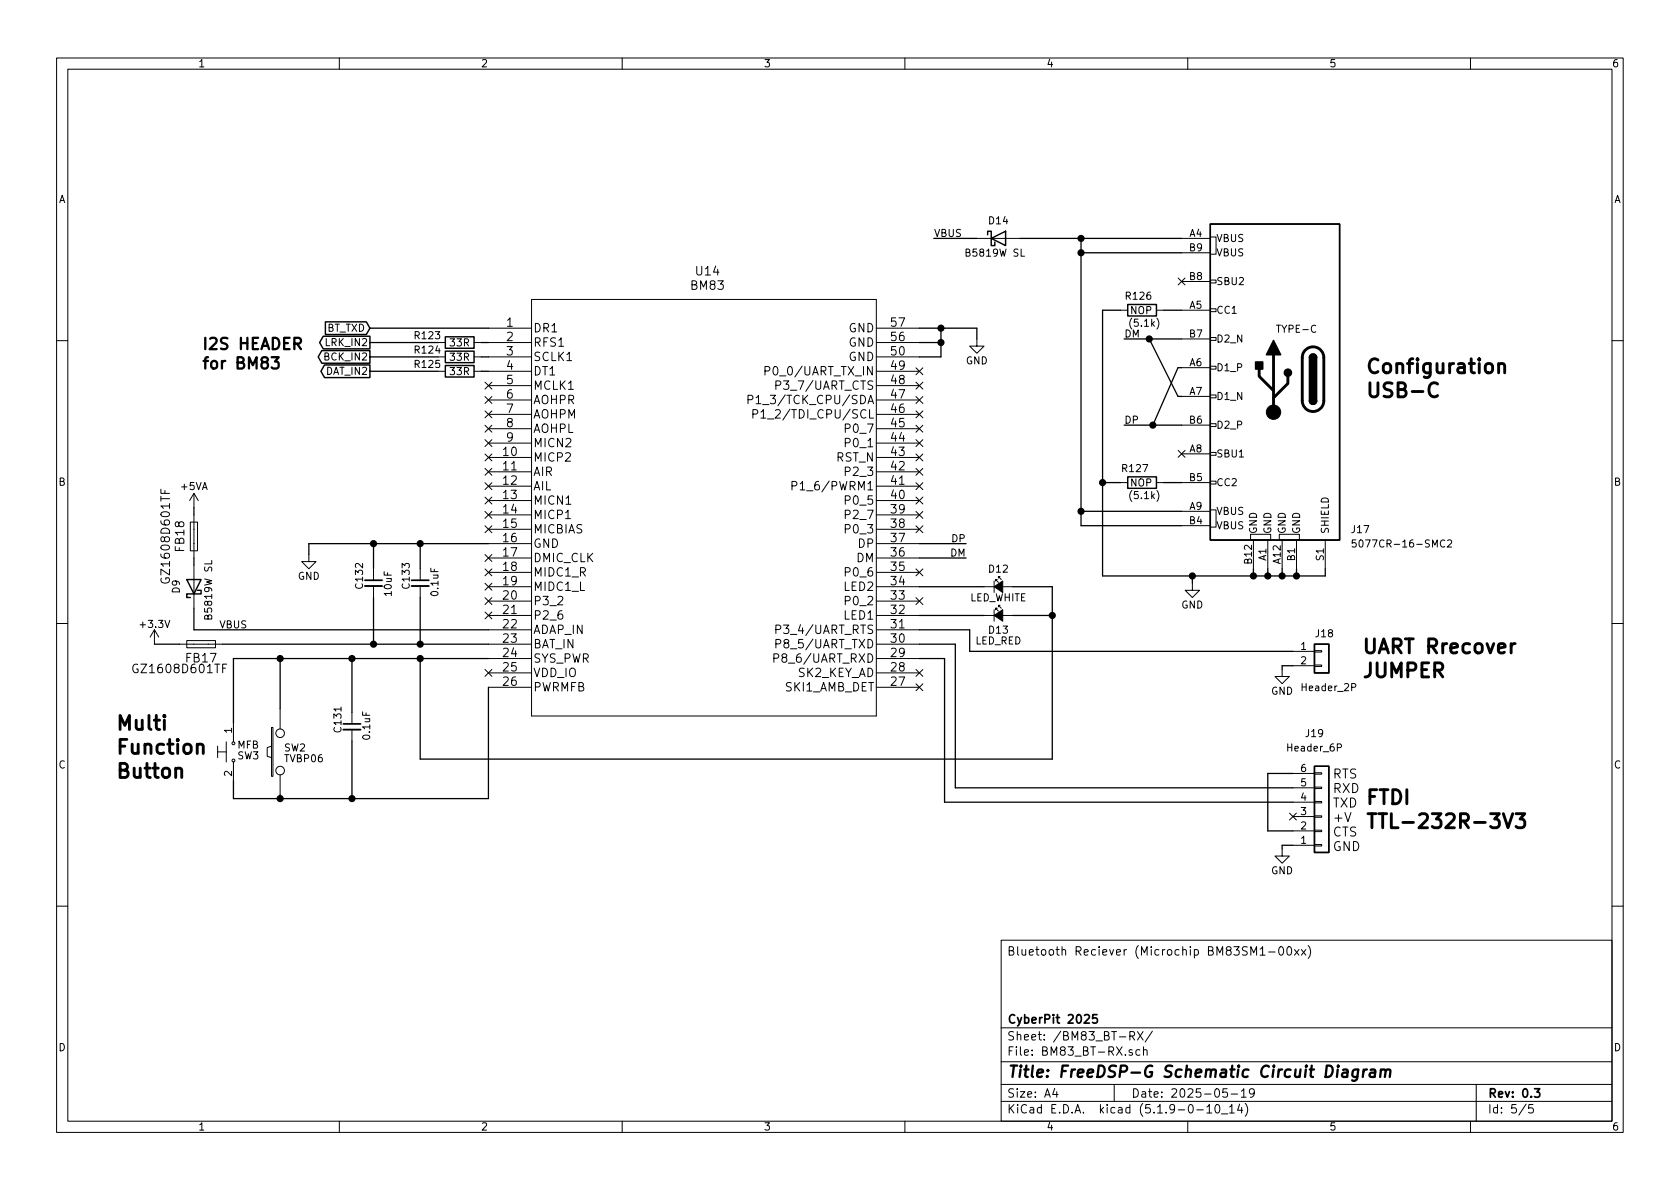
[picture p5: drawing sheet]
EESchema Schematic File Version 4
EELAYER 30 0
EELAYER END
$Descr A4 11693 8268
encoding utf-8
Sheet 5 5
Title "FreeDSP-G Schematic Circuit Diagram"
Date "2025-05-19"
Rev "0.3"
Comp "CyberPit 2025"
Comment1 ""
Comment2 ""
Comment3 ""
Comment4 "Bluetooth Reciever (Microchip BM83SM1-00xx)"
$EndDescr
$Comp
L ferrite_bead:Ferrite_Bead FB?
U 1 1
P 1400 4475
AR Path="/677034A1/6812DEBA" Ref="FB?"  Part="1" 
AR Path="/6823265E/6812DEBA" Ref="FB?"  Part="1" 
AR Path="/6811C4A3/6812DEBA" Ref="FB17"  Part="1" 
F 0 "FB17" V 1300 4475 60  0000 C CNN
F 1 "GZ1608D601TF" V 1225 4625 60  0000 C CNN
F 2 "Inductor_SMD:L_0603_1608Metric_Pad1.05x0.95mm_HandSolder" H 1600 4675 60  0001 L CNN
F 3 "https://www.murata.com/en-us/products/productdata/8796738650142/ENFA0003.pdf" H 1600 4775 60  0001 L CNN
F 4 "490-1014-1-ND" H 1600 4875 60  0001 L CNN "Digi-Key_PN"
F 5 "BLM18AG601SN1D" H 1600 4975 60  0001 L CNN "MPN"
F 6 "Filters" H 1600 5075 60  0001 L CNN "Category"
F 7 "Ferrite Beads and Chips" H 1600 5175 60  0001 L CNN "Family"
F 8 "https://www.murata.com/en-us/products/productdata/8796738650142/ENFA0003.pdf" H 1600 5275 60  0001 L CNN "DK_Datasheet_Link"
F 9 "/product-detail/en/murata-electronics-north-america/BLM18AG601SN1D/490-1014-1-ND/584462" H 1600 5375 60  0001 L CNN "DK_Detail_Page"
F 10 "FERRITE BEAD 600 OHM 0603 1LN" H 1600 5475 60  0001 L CNN "Description"
F 11 "Murata Electronics North America" H 1600 5575 60  0001 L CNN "Manufacturer"
F 12 "Active" H 1600 5675 60  0001 L CNN "Status"
F 13 "C1002" H 1400 4475 50  0001 C CNN "JLPCB#"
	1    1400 4475
	0    -1   -1   0   
$EndComp
Text GLabel 2575 2575 0    50   Output ~ 0
DAT_IN2
Text GLabel 2575 2475 0    50   Output ~ 0
BCK_IN2
Text GLabel 2575 2375 0    50   Output ~ 0
LRK_IN2
Wire Wire Line
	1075 4475 1250 4475
Wire Wire Line
	2575 2375 3050 2375
Wire Wire Line
	2575 2475 3050 2475
Wire Wire Line
	2575 2575 3050 2575
$Comp
L power:GND #PWR?
U 1 1
P 6800 2350
AR Path="/6787F48A/6812DED2" Ref="#PWR?"  Part="1" 
AR Path="/67A62685/6812DED2" Ref="#PWR?"  Part="1" 
AR Path="/677034A1/6812DED2" Ref="#PWR?"  Part="1" 
AR Path="/6823265E/6812DED2" Ref="#PWR?"  Part="1" 
AR Path="/6811C4A3/6812DED2" Ref="#PWR029"  Part="1" 
F 0 "#PWR029" H 6800 2100 50  0001 C CNN
F 1 "GND" H 6800 2200 50  0000 C CNN
F 2 "" H 6800 2350 50  0000 C CNN
F 3 "" H 6800 2350 50  0000 C CNN
	1    6800 2350
	-1   0    0    -1  
$EndComp
$Comp
L power:+3.3V #PWR?
U 1 1
P 1075 4475
AR Path="/6812DED8" Ref="#PWR?"  Part="1" 
AR Path="/5D902CF8/6812DED8" Ref="#PWR?"  Part="1" 
AR Path="/6787F48A/5D902CF8/6812DED8" Ref="#PWR?"  Part="1" 
AR Path="/67A62685/6812DED8" Ref="#PWR?"  Part="1" 
AR Path="/677034A1/6812DED8" Ref="#PWR?"  Part="1" 
AR Path="/6823265E/6812DED8" Ref="#PWR?"  Part="1" 
AR Path="/6811C4A3/6812DED8" Ref="#PWR04"  Part="1" 
F 0 "#PWR04" H 1075 4325 50  0001 C CNN
F 1 "+3.3V" H 1075 4615 50  0000 C CNN
F 2 "" H 1075 4475 50  0000 C CNN
F 3 "" H 1075 4475 50  0000 C CNN
	1    1075 4475
	1    0    0    -1  
$EndComp
Text Notes 1400 2575 0    79   ~ 16
I2S HEADER\nfor BM83
$Comp
L BM83SM1-00AB:BM83 U14
U 1 1
P 3400 2275
F 0 "U14" H 4925 2675 60  0000 C CNN
F 1 "BM83" H 4925 2575 60  0000 C CNN
F 2 "Myfootprints:BM83_MCH" H 4900 2515 60  0001 C CNN
F 3 "" H 3400 2275 60  0000 C CNN
F 4 "HAND" H 3400 2275 50  0001 C CNN "JLPCB#"
	1    3400 2275
	1    0    0    -1  
$EndComp
$Comp
L Device:R R?
U 1 1
P 3200 2375
AR Path="/681372B0" Ref="R?"  Part="1" 
AR Path="/6811C4A3/681372B0" Ref="R123"  Part="1" 
F 0 "R123" V 3150 2500 50  0000 L CNN
F 1 "33R" V 3200 2300 50  0000 L CNN
F 2 "Resistor_SMD:R_0603_1608Metric_Pad0.98x0.95mm_HandSolder" V 3130 2375 50  0001 C CNN
F 3 "~" H 3200 2375 50  0001 C CNN
F 4 "C23140" H 3200 2375 50  0001 C CNN "JLPCB#"
	1    3200 2375
	0    -1   1    0   
$EndComp
$Comp
L Device:R R?
U 1 1
P 3200 2475
AR Path="/681372B7" Ref="R?"  Part="1" 
AR Path="/6811C4A3/681372B7" Ref="R124"  Part="1" 
F 0 "R124" V 3150 2600 50  0000 L CNN
F 1 "33R" V 3200 2400 50  0000 L CNN
F 2 "Resistor_SMD:R_0603_1608Metric_Pad0.98x0.95mm_HandSolder" V 3130 2475 50  0001 C CNN
F 3 "~" H 3200 2475 50  0001 C CNN
F 4 "C23140" H 3200 2475 50  0001 C CNN "JLPCB#"
	1    3200 2475
	0    -1   1    0   
$EndComp
$Comp
L Device:R R?
U 1 1
P 3200 2575
AR Path="/681372BE" Ref="R?"  Part="1" 
AR Path="/6811C4A3/681372BE" Ref="R125"  Part="1" 
F 0 "R125" V 3150 2700 50  0000 L CNN
F 1 "33R" V 3200 2500 50  0000 L CNN
F 2 "Resistor_SMD:R_0603_1608Metric_Pad0.98x0.95mm_HandSolder" V 3130 2575 50  0001 C CNN
F 3 "~" H 3200 2575 50  0001 C CNN
F 4 "C23140" H 3200 2575 50  0001 C CNN "JLPCB#"
	1    3200 2575
	0    -1   1    0   
$EndComp
Wire Wire Line
	3350 2375 3400 2375
Wire Wire Line
	3350 2475 3400 2475
Wire Wire Line
	3350 2575 3400 2575
NoConn ~ 3400 2675
NoConn ~ 3400 2775
NoConn ~ 3400 2875
NoConn ~ 3400 2975
NoConn ~ 3400 3075
NoConn ~ 3400 3175
NoConn ~ 3400 3275
NoConn ~ 3400 3375
NoConn ~ 3400 3475
NoConn ~ 3400 3575
NoConn ~ 3400 3675
NoConn ~ 3400 3875
NoConn ~ 3400 3975
NoConn ~ 3400 4075
NoConn ~ 3400 4275
NoConn ~ 3400 4675
NoConn ~ 6400 4775
NoConn ~ 6400 4675
NoConn ~ 6400 4175
NoConn ~ 6400 3975
NoConn ~ 6400 3675
NoConn ~ 6400 3575
NoConn ~ 6400 3475
NoConn ~ 6400 3075
NoConn ~ 6400 2975
NoConn ~ 6400 2875
NoConn ~ 6400 2775
NoConn ~ 6400 2675
NoConn ~ 6400 2575
NoConn ~ 6400 3175
NoConn ~ 6400 3275
NoConn ~ 6400 3375
NoConn ~ 3400 4175
Wire Wire Line
	6400 2475 6550 2475
Wire Wire Line
	6550 2475 6550 2375
Wire Wire Line
	6550 2275 6400 2275
Wire Wire Line
	6400 2375 6550 2375
Connection ~ 6550 2375
Wire Wire Line
	6550 2375 6550 2275
Wire Wire Line
	6550 2275 6800 2275
Wire Wire Line
	6800 2275 6800 2350
Connection ~ 6550 2275
Wire Wire Line
	3400 3775 2925 3775
Wire Wire Line
	2150 3775 2150 3850
$Comp
L power:GND #PWR?
U 1 1
P 2150 3850
AR Path="/6787F48A/68143798" Ref="#PWR?"  Part="1" 
AR Path="/67A62685/68143798" Ref="#PWR?"  Part="1" 
AR Path="/677034A1/68143798" Ref="#PWR?"  Part="1" 
AR Path="/6823265E/68143798" Ref="#PWR?"  Part="1" 
AR Path="/6811C4A3/68143798" Ref="#PWR025"  Part="1" 
F 0 "#PWR025" H 2150 3600 50  0001 C CNN
F 1 "GND" H 2150 3700 50  0000 C CNN
F 2 "" H 2150 3850 50  0000 C CNN
F 3 "" H 2150 3850 50  0000 C CNN
	1    2150 3850
	-1   0    0    -1  
$EndComp
Wire Wire Line
	3400 4475 2925 4475
$Comp
L Device:C_Small C?
U 1 1
P 2925 4050
AR Path="/5D67FDC6/68155451" Ref="C?"  Part="1" 
AR Path="/68155451" Ref="C?"  Part="1" 
AR Path="/5D902CF8/68155451" Ref="C?"  Part="1" 
AR Path="/6787F48A/5D902CF8/68155451" Ref="C?"  Part="1" 
AR Path="/67A62685/68155451" Ref="C?"  Part="1" 
AR Path="/677034A1/68155451" Ref="C?"  Part="1" 
AR Path="/6823265E/68155451" Ref="C?"  Part="1" 
AR Path="/6811C4A3/68155451" Ref="C133"  Part="1" 
F 0 "C133" V 2825 4000 50  0000 L CNN
F 1 "0.1uF" V 3025 3950 50  0000 L CNN
F 2 "Capacitor_SMD:C_0603_1608Metric_Pad1.08x0.95mm_HandSolder" H 2925 4050 50  0001 C CNN
F 3 "~" H 2925 4050 50  0001 C CNN
F 4 "C14663" H 2925 4050 50  0001 C CNN "JLPCB#"
	1    2925 4050
	1    0    0    -1  
$EndComp
$Comp
L Device:C_Small C?
U 1 1
P 2600 4050
AR Path="/5D67FDC6/68155459" Ref="C?"  Part="1" 
AR Path="/68155459" Ref="C?"  Part="1" 
AR Path="/5D902CF8/68155459" Ref="C?"  Part="1" 
AR Path="/6787F48A/5D902CF8/68155459" Ref="C?"  Part="1" 
AR Path="/67A62685/68155459" Ref="C?"  Part="1" 
AR Path="/677034A1/68155459" Ref="C?"  Part="1" 
AR Path="/6823265E/68155459" Ref="C?"  Part="1" 
AR Path="/6811C4A3/68155459" Ref="C132"  Part="1" 
F 0 "C132" V 2500 4000 50  0000 L CNN
F 1 "10uF" V 2700 3950 50  0000 L CNN
F 2 "Capacitor_SMD:C_0805_2012Metric" H 2600 4050 50  0001 C CNN
F 3 "~" H 2600 4050 50  0001 C CNN
F 4 "C440198" H 2600 4050 50  0001 C CNN "JLPCB#"
	1    2600 4050
	1    0    0    -1  
$EndComp
Wire Wire Line
	2925 3950 2925 3775
Connection ~ 2925 3775
Wire Wire Line
	2925 3775 2600 3775
Wire Wire Line
	2600 3950 2600 3775
Connection ~ 2600 3775
Wire Wire Line
	2600 3775 2150 3775
Wire Wire Line
	2925 4150 2925 4475
Connection ~ 2925 4475
Wire Wire Line
	2925 4475 2600 4475
Wire Wire Line
	2600 4150 2600 4475
Connection ~ 2600 4475
Wire Wire Line
	2600 4475 1550 4475
$Comp
L fdsp_mechanical:SW_PUSH SW2
U 1 1
P 1950 5225
F 0 "SW2" V 1975 5200 50  0000 R CNN
F 1 "TVBP06" V 1900 5200 50  0000 R CNN
F 2 "Myfootprints:MJTP1250" H 1950 5225 60  0001 C CNN
F 3 "" H 1950 5225 60  0000 C CNN
F 4 "HAND" H 1950 5225 50  0001 C CNN "JLPCB#"
	1    1950 5225
	0    -1   -1   0   
$EndComp
Wire Wire Line
	3400 4575 2925 4575
Wire Wire Line
	1950 4575 1950 4925
Wire Wire Line
	3400 4775 3400 5550
Wire Wire Line
	3400 5550 2450 5550
Wire Wire Line
	1950 5550 1950 5525
$Comp
L Device:C_Small C?
U 1 1
P 2450 5050
AR Path="/5D67FDC6/6816201F" Ref="C?"  Part="1" 
AR Path="/6816201F" Ref="C?"  Part="1" 
AR Path="/5D902CF8/6816201F" Ref="C?"  Part="1" 
AR Path="/6787F48A/5D902CF8/6816201F" Ref="C?"  Part="1" 
AR Path="/67A62685/6816201F" Ref="C?"  Part="1" 
AR Path="/677034A1/6816201F" Ref="C?"  Part="1" 
AR Path="/6823265E/6816201F" Ref="C?"  Part="1" 
AR Path="/6811C4A3/6816201F" Ref="C131"  Part="1" 
F 0 "C131" V 2350 5000 50  0000 L CNN
F 1 "0.1uF" V 2550 4950 50  0000 L CNN
F 2 "Capacitor_SMD:C_0603_1608Metric_Pad1.08x0.95mm_HandSolder" H 2450 5050 50  0001 C CNN
F 3 "~" H 2450 5050 50  0001 C CNN
F 4 "C14663" H 2450 5050 50  0001 C CNN "JLPCB#"
	1    2450 5050
	1    0    0    -1  
$EndComp
Connection ~ 2450 4575
Wire Wire Line
	2450 4575 1950 4575
Wire Wire Line
	2450 4950 2450 4575
Wire Wire Line
	2450 5150 2450 5550
Connection ~ 2450 5550
Wire Wire Line
	2450 5550 1950 5550
Wire Wire Line
	2925 4575 2925 5275
Wire Wire Line
	2925 5275 7325 5275
Connection ~ 2925 4575
Wire Wire Line
	2925 4575 2450 4575
$Comp
L fdsp_device:LED_Small D?
U 1 1
P 6950 4275
AR Path="/67A62685/68169B38" Ref="D?"  Part="1" 
AR Path="/6787F48A/68169B38" Ref="D?"  Part="1" 
AR Path="/6889E617/68169B38" Ref="D?"  Part="1" 
AR Path="/6811C4A3/68169B38" Ref="D13"  Part="1" 
F 0 "D13" H 6950 4175 50  0000 C CNN
F 1 "LED_RED" H 6950 4100 50  0000 C CNN
F 2 "LED_SMD:LED_0603_1608Metric_Castellated" V 6950 4275 60  0001 C CNN
F 3 "" V 6950 4275 60  0000 C CNN
F 4 "C2286" H 6950 4275 50  0001 C CNN "JLPCB#"
F 5 "Remove this if you use LED extension header" H 6950 4275 50  0001 C CNN "Description"
	1    6950 4275
	1    0    0    -1  
$EndComp
Wire Wire Line
	6400 4275 6850 4275
$Comp
L fdsp_device:LED_Small D?
U 1 1
P 6950 4075
AR Path="/67A62685/6816D530" Ref="D?"  Part="1" 
AR Path="/6787F48A/6816D530" Ref="D?"  Part="1" 
AR Path="/6889E617/6816D530" Ref="D?"  Part="1" 
AR Path="/6811C4A3/6816D530" Ref="D12"  Part="1" 
F 0 "D12" H 6950 4200 50  0000 C CNN
F 1 "LED_WHITE" H 6950 4000 50  0000 C CNN
F 2 "LED_SMD:LED_0603_1608Metric_Castellated" V 6950 4075 60  0001 C CNN
F 3 "" V 6950 4075 60  0000 C CNN
F 4 "C2290" H 6950 4075 50  0001 C CNN "JLPCB#"
F 5 "Remove this if you use LED extension header" H 6950 4075 50  0001 C CNN "Description"
	1    6950 4075
	1    0    0    -1  
$EndComp
Wire Wire Line
	6850 4075 6400 4075
Wire Wire Line
	7050 4075 7325 4075
Wire Wire Line
	7325 4075 7325 4275
Wire Wire Line
	7050 4275 7325 4275
Connection ~ 7325 4275
Wire Wire Line
	7325 4275 7325 5275
$Comp
L Connector_Generic:Conn_01x02 J18
U 1 1
P 9200 4525
F 0 "J18" H 9150 4650 50  0000 L CNN
F 1 "Header_2P" H 9050 4275 50  0000 L CNN
F 2 "Connector_PinHeader_2.54mm:PinHeader_1x02_P2.54mm_Vertical" H 9200 4525 50  0001 C CNN
F 3 "~" H 9200 4525 50  0001 C CNN
F 4 "HAND" H 9200 4525 50  0001 C CNN "JLPCB#"
	1    9200 4525
	1    0    0    -1  
$EndComp
Wire Wire Line
	9000 4525 6750 4525
Wire Wire Line
	6750 4525 6750 4375
Wire Wire Line
	6750 4375 6400 4375
Wire Wire Line
	9000 4625 8925 4625
Wire Wire Line
	8925 4625 8925 4650
$Comp
L power:GND #PWR?
U 1 1
P 8925 4650
AR Path="/6787F48A/68177D78" Ref="#PWR?"  Part="1" 
AR Path="/67A62685/68177D78" Ref="#PWR?"  Part="1" 
AR Path="/677034A1/68177D78" Ref="#PWR?"  Part="1" 
AR Path="/6823265E/68177D78" Ref="#PWR?"  Part="1" 
AR Path="/6811C4A3/68177D78" Ref="#PWR0143"  Part="1" 
F 0 "#PWR0143" H 8925 4400 50  0001 C CNN
F 1 "GND" H 8925 4500 50  0000 C CNN
F 2 "" H 8925 4650 50  0000 C CNN
F 3 "" H 8925 4650 50  0000 C CNN
	1    8925 4650
	-1   0    0    -1  
$EndComp
$Comp
L Connector_Generic:Conn_01x06 J19
U 1 1
P 9200 5675
F 0 "J19" H 9150 5100 50  0000 C CNN
F 1 "Header_6P" H 9150 5200 50  0000 C CNN
F 2 "Connector_PinHeader_2.54mm:PinHeader_1x06_P2.54mm_Vertical" H 9200 5675 50  0001 C CNN
F 3 "~" H 9200 5675 50  0001 C CNN
F 4 "HAND" H 9200 5675 50  0001 C CNN "JLPCB#"
	1    9200 5675
	1    0    0    1   
$EndComp
Wire Wire Line
	6400 4475 6650 4475
Wire Wire Line
	6650 4475 6650 5475
Wire Wire Line
	6650 5475 9000 5475
Wire Wire Line
	9000 5575 6575 5575
Wire Wire Line
	6575 5575 6575 4575
Wire Wire Line
	6575 4575 6400 4575
Wire Wire Line
	9000 5875 8925 5875
Wire Wire Line
	8925 5875 8925 5900
$Comp
L power:GND #PWR?
U 1 1
P 8925 5900
AR Path="/6787F48A/6817FB89" Ref="#PWR?"  Part="1" 
AR Path="/67A62685/6817FB89" Ref="#PWR?"  Part="1" 
AR Path="/677034A1/6817FB89" Ref="#PWR?"  Part="1" 
AR Path="/6823265E/6817FB89" Ref="#PWR?"  Part="1" 
AR Path="/6811C4A3/6817FB89" Ref="#PWR0144"  Part="1" 
F 0 "#PWR0144" H 8925 5650 50  0001 C CNN
F 1 "GND" H 8925 5750 50  0000 C CNN
F 2 "" H 8925 5900 50  0000 C CNN
F 3 "" H 8925 5900 50  0000 C CNN
	1    8925 5900
	-1   0    0    -1  
$EndComp
Wire Wire Line
	9000 5775 8825 5775
Wire Wire Line
	8825 5775 8825 5375
Wire Wire Line
	8825 5375 9000 5375
Text Notes 9275 5925 0    63   ~ 0
RTS\nRXD\nTXD\n+V\nCTS\nGND
NoConn ~ 9000 5675
Text Notes 9500 5775 0    98   ~ 20
FTDI \nTTL-232R-3V3
Text Notes 9475 4725 0    98   ~ 20
UART Rrecover\nJUMPER
$Comp
L power:GND #PWR?
U 1 1
P 8300 4050
AR Path="/6787F48A/681A2337" Ref="#PWR?"  Part="1" 
AR Path="/67A62685/681A2337" Ref="#PWR?"  Part="1" 
AR Path="/677034A1/681A2337" Ref="#PWR?"  Part="1" 
AR Path="/6823265E/681A2337" Ref="#PWR?"  Part="1" 
AR Path="/6811C4A3/681A2337" Ref="#PWR031"  Part="1" 
F 0 "#PWR031" H 8300 3800 50  0001 C CNN
F 1 "GND" H 8300 3900 50  0000 C CNN
F 2 "" H 8300 4050 50  0000 C CNN
F 3 "" H 8300 4050 50  0000 C CNN
	1    8300 4050
	-1   0    0    -1  
$EndComp
Wire Wire Line
	8300 4050 8300 4000
Wire Wire Line
	8300 4000 8725 4000
Wire Wire Line
	9225 4000 9225 3950
$Comp
L My_Library:5077CR-16-SMC2 J17
U 1 1
P 8825 2650
F 0 "J17" H 8250 1625 50  0000 R CNN
F 1 "5077CR-16-SMC2" H 8250 1525 50  0000 R CNN
F 2 "MyJacks:USB-C_5077CR-16-SMC2-BK-TR" H 8985 2680 50  0001 C CNN
F 3 "https://www.usb.org/sites/default/files/documents/usb_type-c.zip" H 8985 2680 50  0001 C CNN
F 4 "HAND" H 8825 2650 50  0001 C CNN "JLPCB#"
	1    8825 2650
	-1   0    0    -1  
$EndComp
Wire Wire Line
	9025 3950 9025 4000
Connection ~ 9025 4000
Wire Wire Line
	9025 4000 9225 4000
Wire Wire Line
	8925 3950 8925 4000
Connection ~ 8925 4000
Wire Wire Line
	8925 4000 9025 4000
Wire Wire Line
	8825 3950 8825 4000
Connection ~ 8825 4000
Wire Wire Line
	8825 4000 8925 4000
Wire Wire Line
	8725 3950 8725 4000
Connection ~ 8725 4000
Wire Wire Line
	8725 4000 8825 4000
Text Label 1525 4375 0    50   ~ 0
VBUS
Wire Wire Line
	8225 1650 7525 1650
Text Label 6500 1650 0    50   ~ 0
VBUS
Wire Wire Line
	8225 1750 7525 1750
Wire Wire Line
	7525 1750 7525 1650
Connection ~ 7525 1650
Wire Wire Line
	7525 1650 7100 1650
Wire Wire Line
	8225 3650 7525 3650
Wire Wire Line
	7525 3650 7525 3550
Connection ~ 7525 1750
Wire Wire Line
	8225 3550 7525 3550
Connection ~ 7525 3550
Wire Wire Line
	7525 3550 7525 1750
NoConn ~ 8225 1950
NoConn ~ 8225 3150
Wire Wire Line
	8225 2350 8000 2350
Wire Wire Line
	8225 2950 8025 2950
Wire Wire Line
	8225 2550 8200 2550
Wire Wire Line
	8200 2550 8025 2950
Connection ~ 8025 2950
Wire Wire Line
	8025 2950 7825 2950
Wire Wire Line
	8225 2750 8200 2750
Wire Wire Line
	8200 2750 8000 2350
Connection ~ 8000 2350
Wire Wire Line
	8000 2350 7825 2350
Text Label 7825 2350 0    50   ~ 0
DM
Text Label 7825 2950 0    50   ~ 0
DP
Wire Wire Line
	6400 3775 6725 3775
Wire Wire Line
	6400 3875 6725 3875
Text Label 6725 3775 2    50   ~ 0
DP
Text Label 6725 3875 2    50   ~ 0
DM
Text Notes 9500 2775 0    98   ~ 20
Configuration\nUSB-C
$Comp
L Device:R R?
U 1 1
P 7950 2150
AR Path="/68244164" Ref="R?"  Part="1" 
AR Path="/6811C4A3/68244164" Ref="R126"  Part="1" 
F 0 "R126" V 7850 2075 50  0000 L CNN
F 1 "NOP" V 7950 2075 50  0000 L CNN
F 2 "Resistor_SMD:R_0603_1608Metric_Pad0.98x0.95mm_HandSolder" V 7880 2150 50  0001 C CNN
F 3 "~" H 7950 2150 50  0001 C CNN
F 4 "-" H 7950 2150 50  0001 C CNN "JLPCB#"
F 5 "Not needed" H 7950 2150 50  0001 C CNN "Description"
	1    7950 2150
	0    -1   1    0   
$EndComp
Wire Wire Line
	8100 2150 8225 2150
$Comp
L Device:R R?
U 1 1
P 7950 3350
AR Path="/68254F9D" Ref="R?"  Part="1" 
AR Path="/6811C4A3/68254F9D" Ref="R127"  Part="1" 
F 0 "R127" V 7850 3300 50  0000 L CNN
F 1 "NOP" V 7950 3275 50  0000 L CNN
F 2 "Resistor_SMD:R_0603_1608Metric_Pad0.98x0.95mm_HandSolder" V 7880 3350 50  0001 C CNN
F 3 "~" H 7950 3350 50  0001 C CNN
F 4 "-" H 7950 3350 50  0001 C CNN "JLPCB#"
F 5 "Not needed" H 7950 3350 50  0001 C CNN "Description"
	1    7950 3350
	0    -1   1    0   
$EndComp
Wire Wire Line
	8100 3350 8225 3350
Wire Wire Line
	7800 2150 7675 2150
Wire Wire Line
	7675 2150 7675 3350
Wire Wire Line
	7675 3350 7800 3350
Wire Wire Line
	7675 3350 7675 4000
Wire Wire Line
	7675 4000 8300 4000
Connection ~ 7675 3350
Connection ~ 8300 4000
Text Notes 800  5425 0    98   ~ 20
Multi\nFunction\nButton
Text Notes 7850 2275 0    50   ~ 0
(5.1k)
Text Notes 7850 3475 0    50   ~ 0
(5.1k)
Text GLabel 2575 2275 0    50   Input ~ 0
BT_TXD
Wire Wire Line
	2575 2275 3400 2275
$Comp
L Diode:BAT43W-V D?
U 1 1
P 6950 1650
AR Path="/5D60B524/68339A60" Ref="D?"  Part="1" 
AR Path="/68339A60" Ref="D?"  Part="1" 
AR Path="/6787F48A/68339A60" Ref="D?"  Part="1" 
AR Path="/6889E617/68339A60" Ref="D?"  Part="1" 
AR Path="/6811C4A3/68339A60" Ref="D14"  Part="1" 
F 0 "D14" H 6950 1775 50  0000 C CNN
F 1 "B5819W SL" H 6925 1550 50  0000 C CNN
F 2 "Diode_SMD:D_SOD-123" H 6950 1475 50  0001 C CNN
F 3 "http://www.vishay.com/docs/85660/bat42.pdf" H 6950 1650 50  0001 C CNN
F 4 "C8598" H 6950 1650 50  0001 C CNN "JLPCB#"
F 5 "SBD 1A/40V" H 6950 1650 50  0001 C CNN "Description"
	1    6950 1650
	1    0    0    -1  
$EndComp
Wire Wire Line
	6500 1650 6800 1650
$Comp
L Diode:BAT43W-V D?
U 1 1
P 1350 4075
AR Path="/5D60B524/683407FE" Ref="D?"  Part="1" 
AR Path="/683407FE" Ref="D?"  Part="1" 
AR Path="/6787F48A/683407FE" Ref="D?"  Part="1" 
AR Path="/6889E617/683407FE" Ref="D?"  Part="1" 
AR Path="/6811C4A3/683407FE" Ref="D9"  Part="1" 
F 0 "D9" H 1350 4200 50  0000 C CNN
F 1 "B5819W SL" H 1325 3975 50  0000 C CNN
F 2 "Diode_SMD:D_SOD-123" H 1350 3900 50  0001 C CNN
F 3 "http://www.vishay.com/docs/85660/bat42.pdf" H 1350 4075 50  0001 C CNN
F 4 "C8598" H 1350 4075 50  0001 C CNN "JLPCB#"
F 5 "SBD 1A/40V" H 1350 4075 50  0001 C CNN "Description"
	1    1350 4075
	0    -1   -1   0   
$EndComp
Wire Wire Line
	1350 4225 1350 4375
Wire Wire Line
	1350 4375 3400 4375
$Comp
L power:+5VA #PWR?
U 1 1
P 1350 3525
AR Path="/67A62685/68349098" Ref="#PWR?"  Part="1" 
AR Path="/6787F48A/68349098" Ref="#PWR?"  Part="1" 
AR Path="/6889E617/68349098" Ref="#PWR?"  Part="1" 
AR Path="/6811C4A3/68349098" Ref="#PWR0147"  Part="1" 
F 0 "#PWR0147" H 1350 3375 50  0001 C CNN
F 1 "+5VA" H 1350 3675 50  0000 C CNN
F 2 "" H 1350 3525 50  0001 C CNN
F 3 "" H 1350 3525 50  0001 C CNN
	1    1350 3525
	1    0    0    -1  
$EndComp
$Comp
L ferrite_bead:Ferrite_Bead FB?
U 1 1
P 1350 3725
AR Path="/677034A1/6834BA5A" Ref="FB?"  Part="1" 
AR Path="/6823265E/6834BA5A" Ref="FB?"  Part="1" 
AR Path="/6811C4A3/6834BA5A" Ref="FB18"  Part="1" 
F 0 "FB18" V 1250 3725 60  0000 C CNN
F 1 "GZ1608D601TF" V 1150 3725 60  0000 C CNN
F 2 "Inductor_SMD:L_0603_1608Metric_Pad1.05x0.95mm_HandSolder" H 1550 3925 60  0001 L CNN
F 3 "https://www.murata.com/en-us/products/productdata/8796738650142/ENFA0003.pdf" H 1550 4025 60  0001 L CNN
F 4 "490-1014-1-ND" H 1550 4125 60  0001 L CNN "Digi-Key_PN"
F 5 "BLM18AG601SN1D" H 1550 4225 60  0001 L CNN "MPN"
F 6 "Filters" H 1550 4325 60  0001 L CNN "Category"
F 7 "Ferrite Beads and Chips" H 1550 4425 60  0001 L CNN "Family"
F 8 "https://www.murata.com/en-us/products/productdata/8796738650142/ENFA0003.pdf" H 1550 4525 60  0001 L CNN "DK_Datasheet_Link"
F 9 "/product-detail/en/murata-electronics-north-america/BLM18AG601SN1D/490-1014-1-ND/584462" H 1550 4625 60  0001 L CNN "DK_Detail_Page"
F 10 "FERRITE BEAD 600 OHM 0603 1LN" H 1550 4725 60  0001 L CNN "Description"
F 11 "Murata Electronics North America" H 1550 4825 60  0001 L CNN "Manufacturer"
F 12 "Active" H 1550 4925 60  0001 L CNN "Status"
F 13 "C1002" H 1350 3725 50  0001 C CNN "JLPCB#"
	1    1350 3725
	1    0    0    -1  
$EndComp
Wire Wire Line
	1350 3525 1350 3575
Wire Wire Line
	1350 3875 1350 3925
$Comp
L dk_Pushbutton-Switches:GPTS203211B SW?
U 1 1
P 1625 5225
AR Path="/68317849" Ref="SW?"  Part="1" 
AR Path="/5D902CF8/68317849" Ref="SW?"  Part="1" 
AR Path="/6787F48A/5D902CF8/68317849" Ref="SW?"  Part="1" 
AR Path="/67A62685/68317849" Ref="SW?"  Part="1" 
AR Path="/677034A1/68317849" Ref="SW?"  Part="1" 
AR Path="/6823265E/68317849" Ref="SW?"  Part="1" 
AR Path="/6811C4A3/68317849" Ref="SW3"  Part="1" 
F 0 "SW3" V 1650 5200 50  0000 R CNN
F 1 "MFB" V 1575 5200 50  0000 R CNN
F 2 "Button_Switch_THT:SW_Tactile_SPST_Angled_PTS645Vx83-2LFS" H 1625 5425 50  0001 C CNN
F 3 "" H 1625 5425 50  0001 C CNN
F 4 "HAND" H 1625 5225 50  0001 C CNN "JLPCB#"
F 5 "for manual reset button for DSP" H 1625 5225 50  0001 C CNN "Description"
	1    1625 5225
	0    -1   1    0   
$EndComp
Wire Wire Line
	1625 5425 1625 5550
Wire Wire Line
	1625 5550 1950 5550
Connection ~ 1950 5550
Wire Wire Line
	1625 5025 1625 4575
Wire Wire Line
	1625 4575 1950 4575
Connection ~ 1950 4575
$EndSCHEMATC
